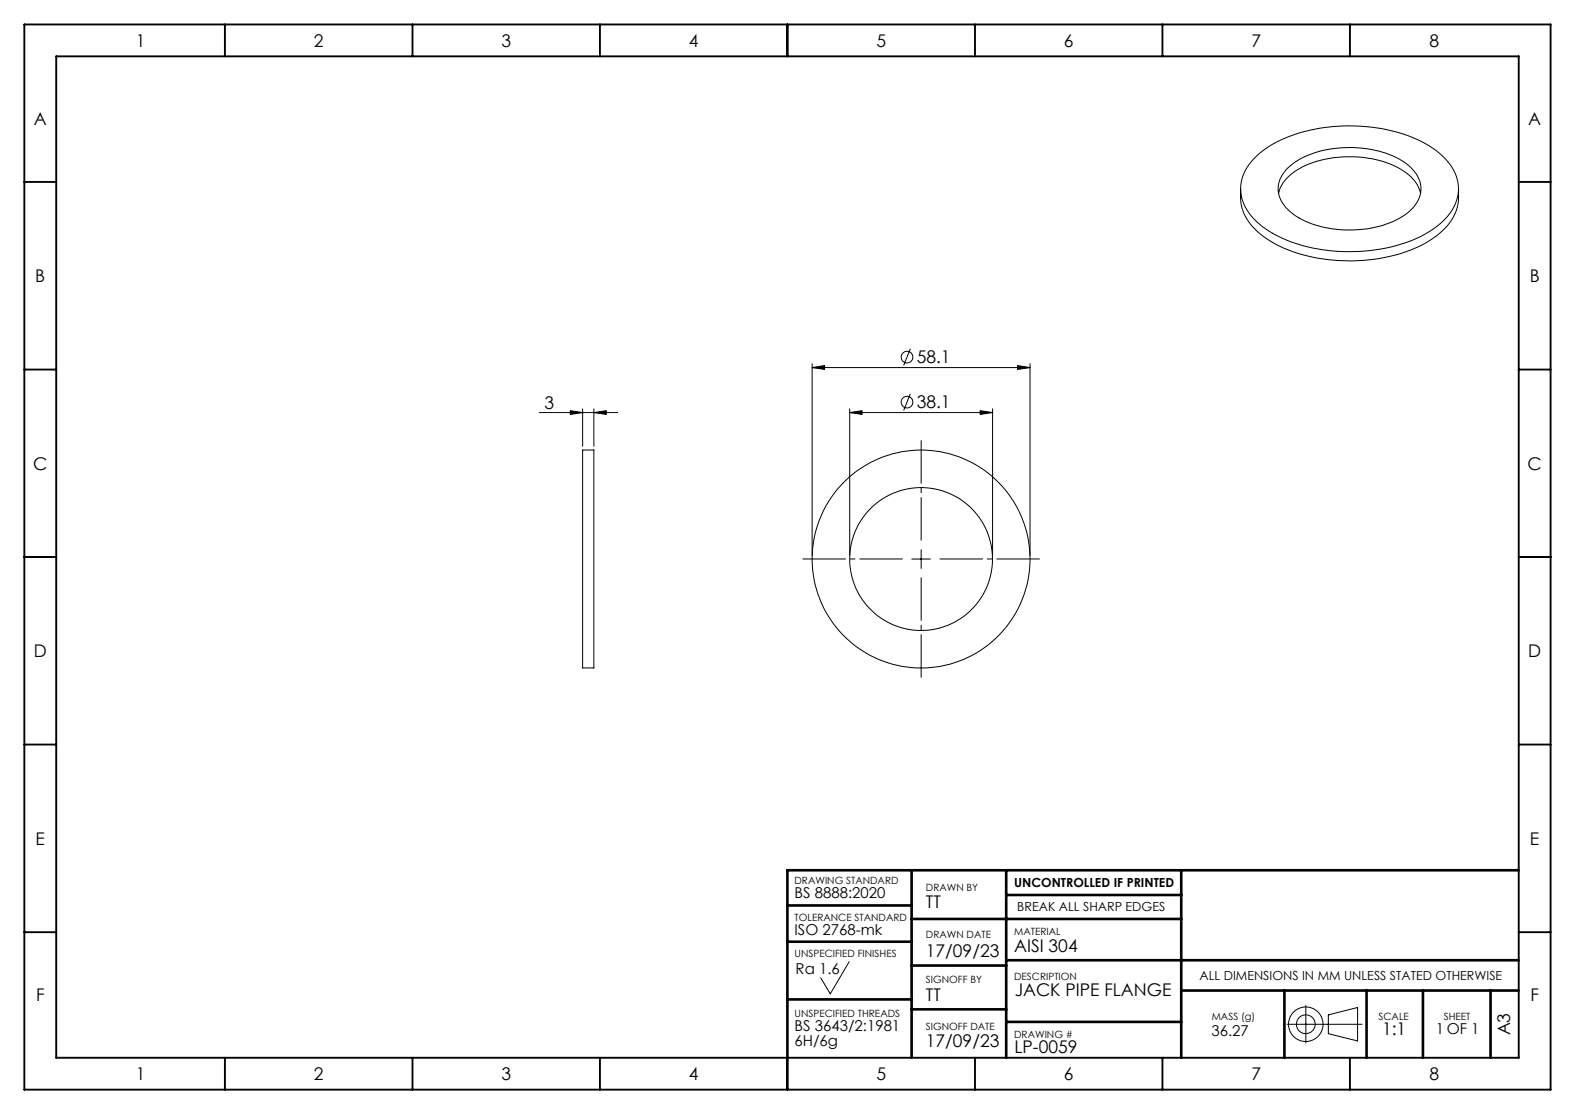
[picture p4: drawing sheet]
<svg xmlns="http://www.w3.org/2000/svg" width="594mm" height="420mm" viewBox="0 0 594 420" stroke-linecap="round" stroke-linejoin="round" font-family="sans-serif">
<g fill="none" stroke="#000" stroke-width=".38">
<path d="M472.9 59.9a44.8 44.8 0 0 1 24.8-11.6 64 64 0 0 1 40.3 6.1 21.7 21.7 0 0 1 11.9 14.9 17.4 17.4 0 0 1-7.8 15.9 52.4 52.4 0 0 1-29.1 9.6 58.2 58.2 0 0 1-36.7-9.2 18.7 18.7 0 0 1-8.4-14.7 16.3 16.3 0 0 1 5-11zM467.9 71.2v3.4a17.7 17.7 0 0 0 7.4 13.6 52.8 52.8 0 0 0 32.3 10.1 58.3 58.3 0 0 0 32.3-8 20.6 20.6 0 0 0 10.1-14.3l.1-4.8M482.2 72.9a15.4 15.4 0 0 1 9-10 42.3 42.3 0 0 1 37.3 1.1 14.1 14.1 0 0 1 7.3 8.9M485.7 63.4a35 35 0 0 1 24.6-7.8 33.4 33.4 0 0 1 21.8 7.6 10.3 10.3 0 0 1-.2 16.2 35.7 35.7 0 0 1-24.9 7.3 32.5 32.5 0 0 1-21.5-7.9 10.2 10.2 0 0 1 .2-15.4zM306.3 138.6l4.7-.8v1.5zM306.3 137.2v72.2M306.3 138.6h82.2M343.3 131.5l-2.5 6.3M383.8 137.8l4.7 .8-4.7 .7zM388.5 137.2v72.2M203.5 155.6h29.5M215.1 154.9l4.6 .7-4.6 .7z"/>
<path d="M219.7 154.2v14.1M224 155.6l4.7-.7v1.4zM224 154.2v14.1M320.5 155.6l4.6-.7v1.4zM320.5 154.2v55.2M320.5 155.6h53.8M343.3 148.5l-2.5 6.3M369.7 154.9l4.6 .7-4.6 .7zM374.3 154.2v55.2M219.7 169.7h4.3v82.2h-4.3zM343.9 210.8h7M347.4 207.2v7.1"/>
<path d="M320.3 362.6l-7.2 12.1-3.6-6M492.5 379.1v14.2M485.4 386.2h28.3M501 382.7l11-2.8v12.6l-11-2.7z"/>
<circle cx="342.1" cy="134.7" r="2.19"/>
<circle cx="342.1" cy="151.6" r="2.2"/>
<circle cx="347.4" cy="210.8" r="41.1"/>
<circle cx="347.4" cy="210.8" r="26.9"/>
<circle cx="492.5" cy="386.2" r="3.5"/>
<circle cx="492.5" cy="386.2" r="6.5"/>
</g>
<path d="M340.3 210.8h-37.5M347.4 203.7v-37.6M347.4 217.8v37.6M354.5 210.8h37.5" fill="none" stroke="#000" stroke-width=".38" stroke-dasharray="21.6 1.8 1.8 1.8" stroke-dashoffset="5.5"/>
<g fill="none" stroke="#000" stroke-width=".71">
<path d="M9.2 9.2h575.6v401.7h-575.6zM84.8 9.2v12M155.6 9.2v12M226.3 9.2v12M297 9.2v12M367.7 9.2v12M438.4 9.2v12M509.1 9.2v12M21.2 21.2h551.6v377.6h-551.6zM9.2 68.6h12M572.8 68.6h12M9.2 139.3h12"/>
<path d="M572.8 139.3h12M9.2 210h12M572.8 210h12M9.2 280.7h12M572.8 280.7h12M9.2 351.5h12M572.8 351.5h12M84.8 398.8v12.1M155.6 398.8v12.1M226.3 398.8v12.1M297 398.8v12.1M367.7 398.8v12.1"/>
<path d="M438.4 398.8v12.1M509.1 398.8v12.1"/>
</g>
<g fill="none" stroke="#000" stroke-width=".99">
<path d="M343.8 328.1v70.7M379.5 328.1v70.7M379.5 337.5h66M445.5 328.1v70.7M572.8 328.1h-275.8v70.7M297 341.4h46.8M297 355.1h46.8M343.8 346.5h101.7M297 376.8h46.8M343.8 364.1h35.7M379.5 362.1h193.3M445.5 373.5h127.3"/>
<path d="M484.4 373.5v25.3M515.4 373.5v25.3M536.6 373.5v25.3M562.1 373.5v25.3M343.8 380.6h35.7M379.5 385.3h66"/>
</g>
<path d="M306.3 138.6l4.7-.8v1.5zM383.8 137.8l4.7 .8-4.7 .7zM320.5 155.6l4.6-.7v1.4zM369.7 154.9l4.6 .7-4.6 .7zM215.1 154.9l4.6 .7-4.6 .7zM224 155.6l4.7-.7v1.4z" fill="#000"/>
<g font-size="6.6">
<text x="51.2" y="17.6">1</text>
<text x="118.4" y="17.6">2</text>
<text x="189.1" y="17.6">3</text>
<text x="259.8" y="17.6">4</text>
<text x="330.5" y="17.6">5</text>
<text x="401.2" y="17.6">6</text>
<text x="472" y="17.6">7</text>
<text x="539.1" y="17.6">8</text>
<text x="12.8" y="47.3">A</text>
<text x="576.4" y="47.3">A</text>
<text x="13.3" y="106.3">B</text>
<text x="576.9" y="106.3">B</text>
<text x="345.7" y="137.1">58.1</text>
<text x="205.3" y="154.1">3</text>
<text x="345.7" y="154">38.1</text>
<text x="12.5" y="177">C</text>
<text x="576.1" y="177">C</text>
<text x="12.8" y="247.7">D</text>
<text x="576.3" y="247.7">D</text>
<text x="13.4" y="318.5">E</text>
<text x="577" y="318.5">E</text>
<text x="349.2" y="342.4">TT</text>
<text x="382.5" y="359.1">AISI 304</text>
<text x="349.2" y="360.7">17/09/23</text>
<text x="13.6" y="377.5">F</text>
<text x="349.2" y="377.3">TT</text>
<text x="382.7" y="375.7">JACK PIPE FLANGE</text>
<text x="577.2" y="377.5">F</text>
<text x="349.2" y="394.8">17/09/23</text>
<text x="521.2" y="390.2">1:1</text>
<text x="569.5" y="390.4" transform="rotate(-90 569.5 390.4)">A3</text>
<text x="382.6" y="396.9">LP-0059</text>
<text x="51.2" y="407.2">1</text>
<text x="118.4" y="407.2">2</text>
<text x="189.1" y="407.2">3</text>
<text x="259.8" y="407.2">4</text>
<text x="330.5" y="407.2">5</text>
<text x="401.2" y="407.2">6</text>
<text x="472" y="407.2">7</text>
<text x="539.1" y="407.2">8</text>
</g>
<g font-size="5.7">
<text x="299.7" y="338.6">BS 8888:2020</text>
<text x="299.7" y="352.5">ISO 2768-mk</text>
<text x="300.1" y="367.4">Ra 1.6</text>
<text x="299.7" y="388.8">BS 3643/2:1981</text>
<text x="541.5" y="389.9">1 OF 1</text>
<text x="299.7" y="394.4">6H/6g</text>
<text x="456.9" y="390.6">36.27</text>
</g>
<g font-size="4.7">
<text x="382.5" y="334.5">UNCONTROLLED IF PRINTED</text>
<text x="383.7" y="343.6">BREAK ALL SHARP EDGES</text>
<text x="452.4" y="369.5">ALL DIMENSIONS IN MM UNLESS STATED OTHERWISE</text>
</g>
<g font-size="3.8">
<text x="299.7" y="333.4">DRAWING STANDARD</text>
<text x="349.2" y="336">DRAWN BY</text>
<text x="299.7" y="347.2">TOLERANCE STANDARD</text>
<text x="349.2" y="353.9">DRAWN DATE</text>
<text x="382.5" y="352.5">MATERIAL</text>
<text x="299.7" y="360.7">UNSPECIFIED FINISHES</text>
<text x="349.2" y="370.8">SIGNOFF BY</text>
<text x="382.5" y="369.5">DESCRIPTION</text>
<text x="299.7" y="383.5">UNSPECIFIED THREADS</text>
<text x="349.2" y="388.2">SIGNOFF DATE</text>
<text x="457" y="384.6">MASS (g)</text>
<text x="519.9" y="384.6">SCALE</text>
<text x="544.5" y="384.6">SHEET</text>
<text x="382.5" y="391.3">DRAWING #</text>
</g>
</svg>
